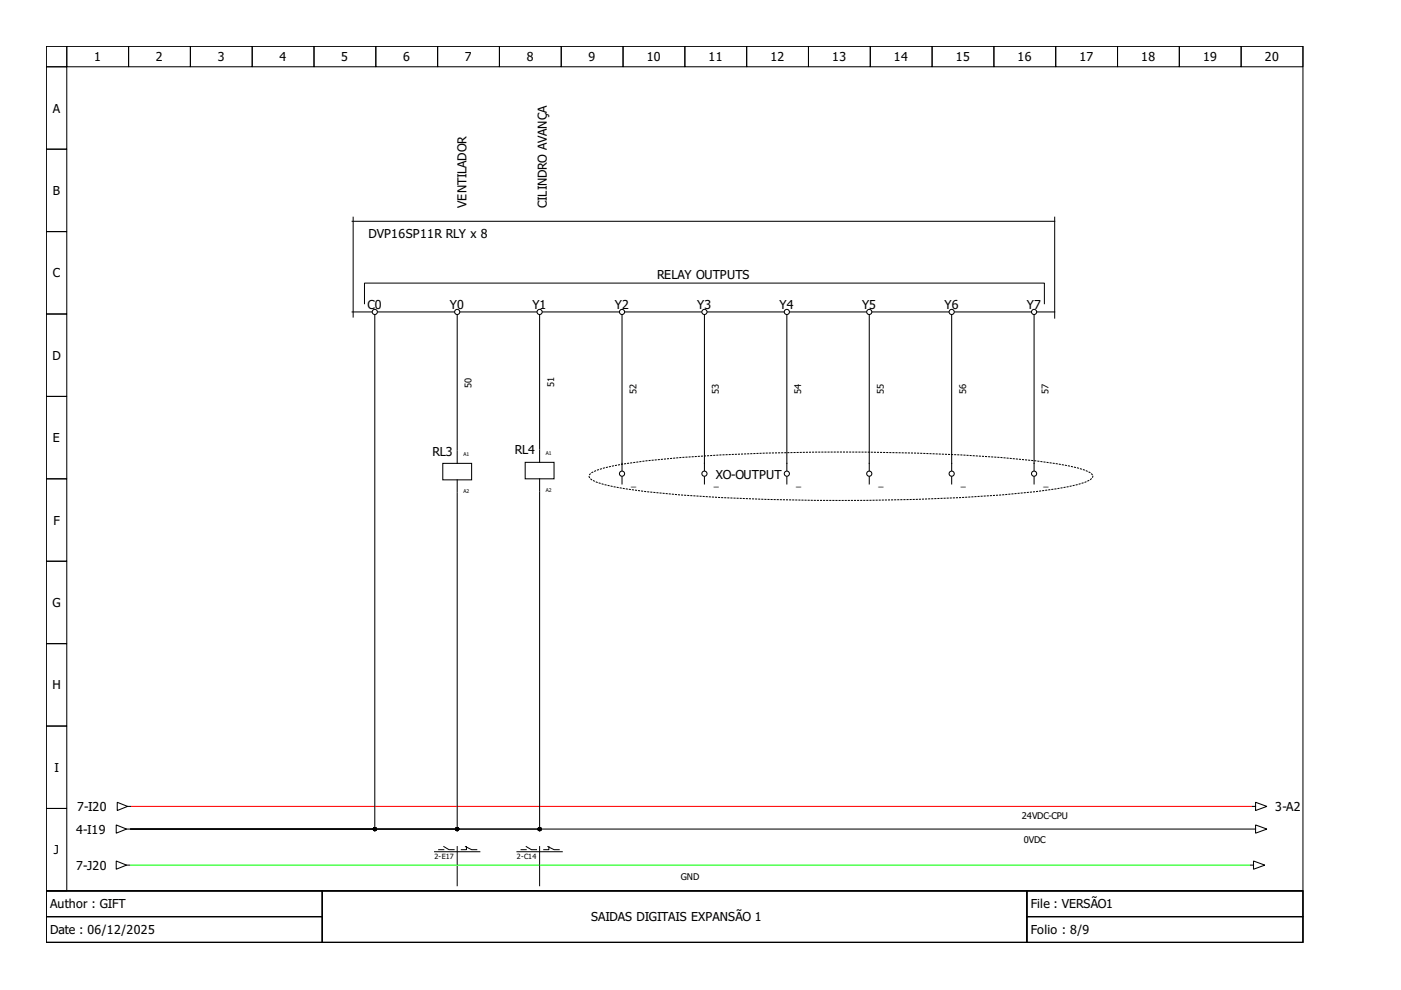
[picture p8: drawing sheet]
<svg xmlns="http://www.w3.org/2000/svg" width="297mm" height="210mm" viewBox="0 0 297 210" stroke-linecap="round" stroke-linejoin="round" font-family="sans-serif">
<g fill="none" stroke="#000" stroke-width=".22">
<path d="M9.8 9.8h266.5v179.1h-266.5zM9.8 9.8h4.4v4.4h-4.4zM9.8 14.2h4.4v17.4h-4.4zM14.2 9.8h13.1v4.4h-13.1zM27.3 9.8h13.1v4.4h-13.1zM40.4 9.8h13.1v4.4h-13.1zM53.5 9.8h13.1v4.4h-13.1zM66.6 9.8h13.1v4.4h-13.1zM79.7 9.8h13.1v4.4h-13.1zM92.8 9.8h13.1v4.4h-13.1zM105.9 9.8h13.1v4.4h-13.1zM119 9.8h13.1v4.4h-13.1z"/>
<path d="M132.1 9.8h13.1v4.4h-13.1zM145.2 9.8h13.1v4.4h-13.1zM158.3 9.8h13.1v4.4h-13.1zM171.4 9.8h13.1v4.4h-13.1zM184.5 9.8h13.1v4.4h-13.1zM197.6 9.8h13.1v4.4h-13.1zM210.7 9.8h13.1v4.4h-13.1zM223.8 9.8h13.1v4.4h-13.1zM236.9 9.8h13.1v4.4h-13.1zM250 9.8h13.1v4.4h-13.1zM263.1 9.8h13.2v4.4h-13.2zM9.8 31.6h4.4v17.5h-4.4z"/>
<path d="M9.8 49.1h4.4v17.5h-4.4zM74.7 46.9h148.9M9.8 66.6h4.4v17.4h-4.4zM74.7 66.1h4.1M79.5 66.8v109h-51.8M80.1 66.1h16.2M96.9 66.8v28.6M97.6 66.1h16.2M114.4 66.8v28.4M115.1 66.1h16.1M131.9 66.8v33M132.5 66.1h16.2"/>
<path d="M149.4 66.8v33M150 66.1h16.2M166.8 66.8v33M167.5 66.1h16.1M184.3 66.8v33M185 66.1h16.1M201.8 66.8v33M202.4 66.1h16.2M219.2 66.8v33M219.9 66.1h3.7M9.8 84h4.4v17.5h-4.4zM93.9 98.2h6.1v3.5h-6.1z"/>
<path d="M96.9 95.6v2.6M111.4 98h6.1v3.5h-6.1zM114.4 95.4v2.6M9.8 101.5h4.4v17.5h-4.4zM9.8 119h4.4v17.5h-4.4zM96.9 104.6v71.2h-69.2M96.9 101.7v2.7M114.4 104.4v71.4h-86.7M114.4 101.5v2.6M131.9 101.1v1.5M149.4 101.1v1.5M166.8 101.1v1.5"/>
<path d="M184.3 101.1v1.5M201.8 101.1v1.5M219.2 101.1v1.5M9.8 136.5h4.4v17.4h-4.4zM9.8 153.9h4.4v17.5h-4.4zM9.8 171.4h4.4v17.5h-4.4zM24.6 174.9l2.2 .9-2.2 .9zM24.9 170.1l2.1 .9-2.1 .9zM26.8 175.8h.7M27 171h.7M27.7 175.8h237.6M265.5 171h.7"/>
<path d="M265.5 175.8h.7M266.2 174.9l2.4 .9-2.4 .9zM266.2 170.1l2.4 .9-2.4 .9zM9.8 188.9h266.5v10.9h-266.5zM9.8 188.9h58.5v5.4h-58.5zM9.8 194.3h58.5v5.5h-58.5zM24.6 182.6l2.2 .8-2.2 .9zM26.8 183.4h.7M68.3 188.9h149.4v10.9h-149.4zM217.7 188.9h58.6v5.4h-58.6zM217.7 194.3h58.6v5.5h-58.6zM265.1 183.4h.7"/>
<path d="M265.8 182.6l2.4 .8-2.4 .9z"/>
<circle cx="79.5" cy="66.1" r=".55"/>
<circle cx="96.9" cy="66.1" r=".55"/>
<circle cx="114.4" cy="66.1" r=".55"/>
<circle cx="131.9" cy="66.1" r=".55"/>
<circle cx="149.4" cy="66.1" r=".55"/>
<circle cx="166.8" cy="66.1" r=".55"/>
<circle cx="184.3" cy="66.1" r=".55"/>
<circle cx="201.8" cy="66.1" r=".55"/>
<circle cx="219.2" cy="66.1" r=".55"/>
<circle cx="131.9" cy="100.4" r=".55"/>
<circle cx="149.4" cy="100.4" r=".55"/>
<circle cx="166.8" cy="100.4" r=".55"/>
<circle cx="184.3" cy="100.4" r=".55"/>
<circle cx="201.8" cy="100.4" r=".55"/>
<circle cx="219.2" cy="100.4" r=".55"/>
</g>
<path d="M125 100.6a6.2 6.2 0 0 1 3.1-1.4 165.6 165.6 0 0 1 28.6-2.9 459.5 459.5 0 0 1 62.9 1.4l7.5 1.2a10 10 0 0 1 4.5 1.7l.1 .4a2.54 2.54 0 0 1-2.1 1.4 102.3 102.3 0 0 1-20.3 2.8 481.1 481.1 0 0 1-70-.7 53.9 53.9 0 0 1-13.2-2.4l-1.1-.8-.1-.3z" fill="none" stroke="#000" stroke-width=".22" stroke-dasharray=".2 .4"/>
<g fill="none" stroke="#000" stroke-width=".21">
<path d="M74.9 46v21.2M223.6 46v21.4M77.3 64.4v-4.4h144.1v4.4M94.1 179.5l1.1 .6h1.1M96.9 179.5v8.3M98.7 179.5l1.3 .6h1.1M98.9 179.5v.6h-1.1M111.6 179.5l1.1 .6h1.1M114.4 179.5v8.3M116.2 179.5l1.3 .6h1.1M116.4 179.5v.6h-1.1M92.1 180.6h9.6"/>
<path d="M93 180.1h1.1M109.6 180.6h9.6M110.5 180.1h1.1"/>
</g>
<path d="M27.9 171h237.4" fill="none" stroke="#f00" stroke-width=".22"/>
<path d="M27.7 183.4h237.2" fill="none" stroke="#0f0" stroke-width=".22"/>
<g fill="#000" stroke="#000" stroke-width=".22">
<circle cx="79.5" cy="175.8" r=".33"/>
<circle cx="96.9" cy="175.8" r=".33"/>
<circle cx="114.4" cy="175.8" r=".33"/>
</g>
<g font-size="2.6">
<text x="19.9" y="13">1</text>
<text x="33.1" y="13">2</text>
<text x="46.2" y="13">3</text>
<text x="59.3" y="13">4</text>
<text x="72.4" y="13">5</text>
<text x="85.5" y="13">6</text>
<text x="98.6" y="13">7</text>
<text x="111.7" y="13">8</text>
<text x="124.8" y="13">9</text>
<text x="137.1" y="13">10</text>
<text x="150.2" y="13">11</text>
<text x="163.3" y="13">12</text>
<text x="176.4" y="13">13</text>
<text x="189.5" y="13">14</text>
<text x="202.6" y="13">15</text>
<text x="215.8" y="13">16</text>
<text x="228.9" y="13">17</text>
<text x="242" y="13">18</text>
<text x="255.1" y="13">19</text>
<text x="268.2" y="13">20</text>
<text x="11.2" y="23.9">A</text>
<text x="11.2" y="41.3">B</text>
<text x="98.9" y="44.1" transform="rotate(-90 98.9 44.1)">VENTILADOR</text>
<text x="115.9" y="44.1" transform="rotate(-90 115.9 44.1)">CILINDRO AVANÇA</text>
<text x="78.2" y="50.4">DVP16SP11R RLY x 8</text>
<text x="11.2" y="58.8">C</text>
<text x="139.3" y="59.2">RELAY OUTPUTS</text>
<text x="77.9" y="65.5">C0</text>
<text x="95.4" y="65.5">Y0</text>
<text x="112.9" y="65.5">Y1</text>
<text x="130.4" y="65.5">Y2</text>
<text x="147.8" y="65.5">Y3</text>
<text x="165.3" y="65.5">Y4</text>
<text x="182.8" y="65.5">Y5</text>
<text x="200.2" y="65.5">Y6</text>
<text x="217.7" y="65.5">Y7</text>
<text x="11.1" y="76.3">D</text>
<text x="11.2" y="93.8">E</text>
<text x="91.7" y="96.7">RL3</text>
<text x="109.2" y="96.3">RL4</text>
<text x="151.8" y="101.5">XO-OUTPUT</text>
<text x="11.3" y="111.2">F</text>
<text x="11.1" y="128.7">G</text>
<text x="11.1" y="146.2">H</text>
<text x="11.5" y="163.7">I</text>
<text x="16.3" y="172">7-I20</text>
<text x="270.4" y="172">3-A2</text>
<text x="16.1" y="176.8">4-I19</text>
<text x="11.4" y="181.1">J</text>
<text x="16.1" y="184.4">7-J20</text>
<text x="10.7" y="192.6">Author : GIFT</text>
<text x="125.3" y="195.3">SAIDAS DIGITAIS EXPANSÃO 1</text>
<text x="218.6" y="192.6">File : VERSÃO1</text>
<text x="10.7" y="198.1">Date : 06/12/2025</text>
<text x="218.6" y="198.1">Folio : 8/9</text>
</g>
<g font-size="2">
<text x="100" y="82.2" transform="rotate(-90 100 82.2)">50</text>
<text x="117.5" y="82.1" transform="rotate(-90 117.5 82.1)">51</text>
<text x="134.9" y="83.6" transform="rotate(-90 134.9 83.6)">52</text>
<text x="152.4" y="83.6" transform="rotate(-90 152.4 83.6)">53</text>
<text x="169.9" y="83.6" transform="rotate(-90 169.9 83.6)">54</text>
<text x="187.4" y="83.6" transform="rotate(-90 187.4 83.6)">55</text>
<text x="204.8" y="83.6" transform="rotate(-90 204.8 83.6)">56</text>
<text x="222.3" y="83.6" transform="rotate(-90 222.3 83.6)">57</text>
<text x="133.8" y="102.9">_</text>
<text x="151.3" y="102.9">_</text>
<text x="168.8" y="102.9">_</text>
<text x="186.3" y="102.9">_</text>
<text x="203.7" y="102.9">_</text>
<text x="221.2" y="102.9">_</text>
<text x="216.6" y="173.6">24VDC-CPU</text>
<text x="217.1" y="178.8">0VDC</text>
<text x="144.3" y="186.5">GND</text>
</g>
<g font-size="1.5">
<text x="92.1" y="182.1">2-E17</text>
<text x="109.6" y="182.1">2-C14</text>
</g>
<g font-size="1.1">
<text x="98.2" y="96.7">A1</text>
<text x="115.7" y="96.5">A1</text>
<text x="98.2" y="104.5">A2</text>
<text x="115.7" y="104.3">A2</text>
</g>
</svg>
